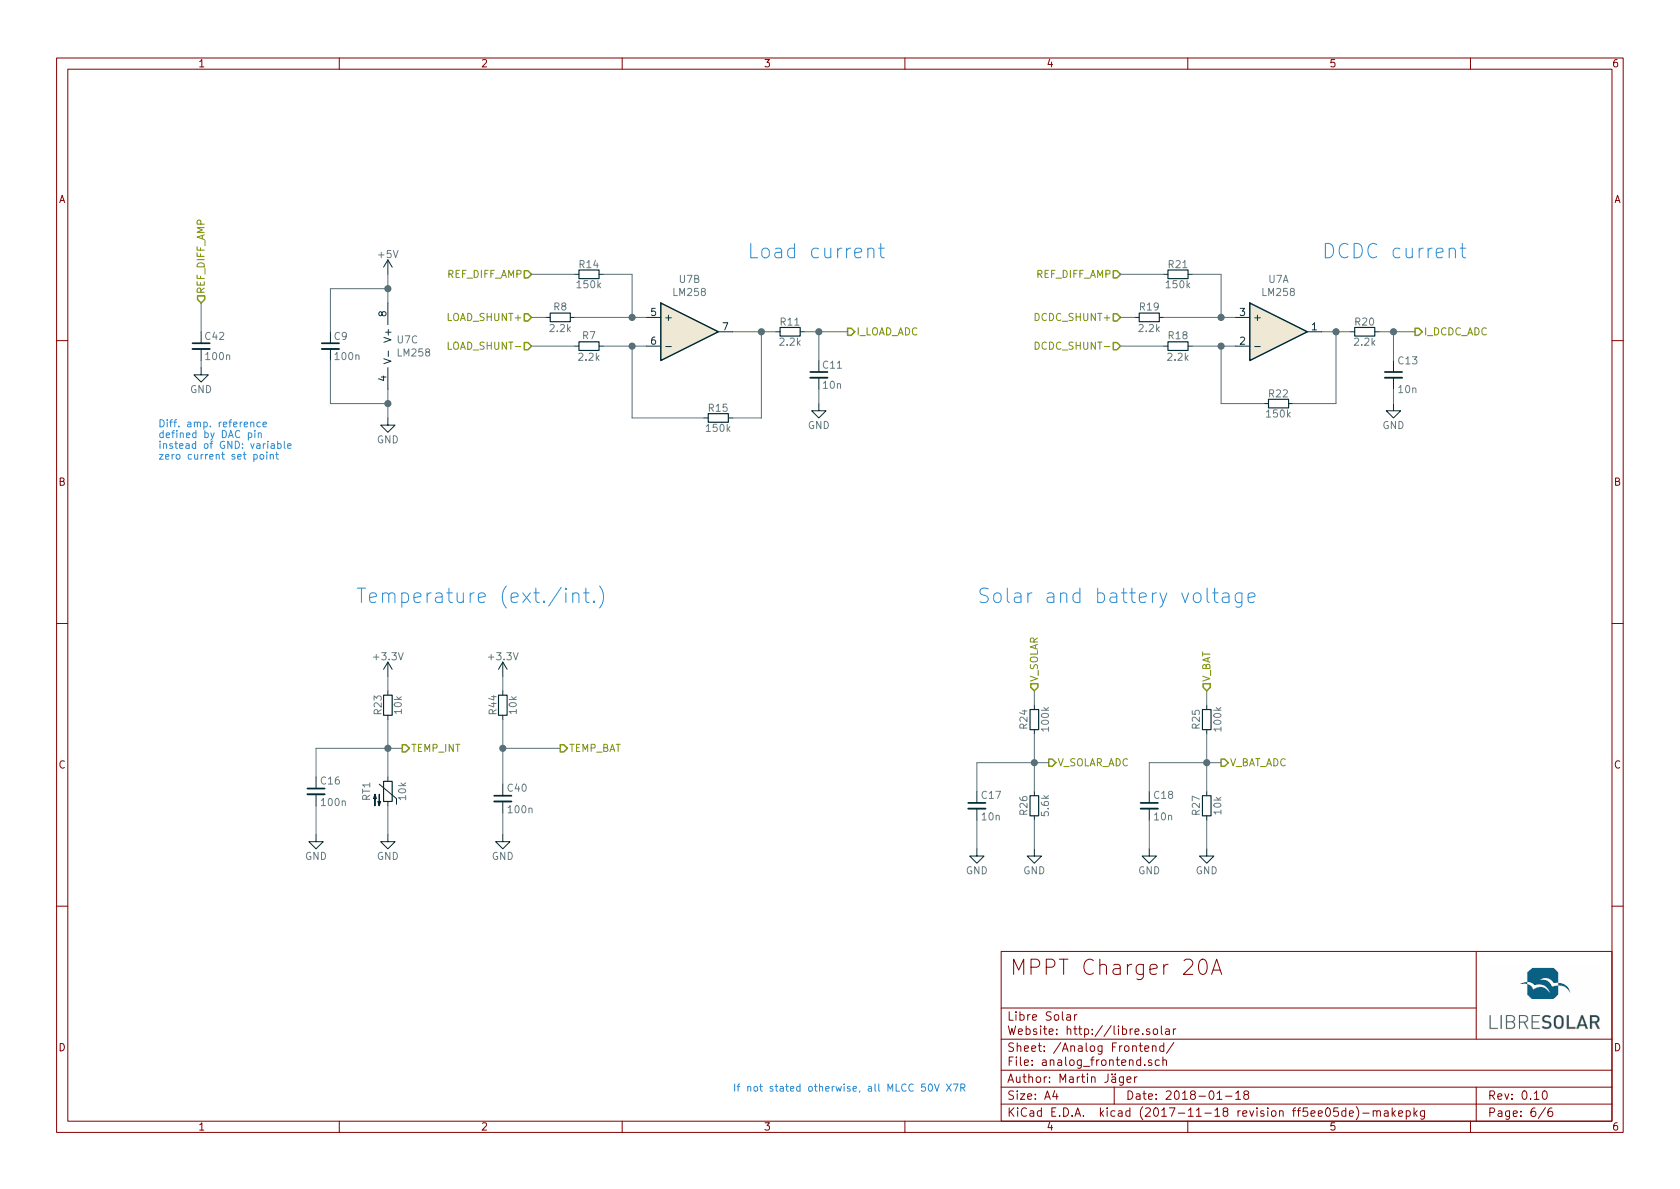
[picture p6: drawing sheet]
EESchema Schematic File Version 4
LIBS:MPPT_charger_20A-cache
EELAYER 26 0
EELAYER END
$Descr A4 11693 8268
encoding utf-8
Sheet 6 6
Title "MPPT Charger 20A"
Date "2018-01-18"
Rev "0.10"
Comp "Libre Solar"
Comment1 "Author: Martin Jäger"
Comment2 "Website: http://libre.solar"
Comment3 ""
Comment4 ""
$EndDescr
$Comp
L power:GND #PWR077
U 1 1
P 2200 5800
F 0 "#PWR077" H 2200 5550 50  0001 C CNN
F 1 "GND" H 2200 5650 50  0000 C CNN
F 2 "" H 2200 5800 50  0000 C CNN
F 3 "" H 2200 5800 50  0000 C CNN
	1    2200 5800
	1    0    0    -1  
$EndComp
$Comp
L power:GND #PWR078
U 1 1
P 6800 5900
F 0 "#PWR078" H 6800 5650 50  0001 C CNN
F 1 "GND" H 6800 5750 50  0000 C CNN
F 2 "" H 6800 5900 50  0000 C CNN
F 3 "" H 6800 5900 50  0000 C CNN
	1    6800 5900
	1    0    0    -1  
$EndComp
$Comp
L power:GND #PWR079
U 1 1
P 7200 5900
F 0 "#PWR079" H 7200 5650 50  0001 C CNN
F 1 "GND" H 7200 5750 50  0000 C CNN
F 2 "" H 7200 5900 50  0000 C CNN
F 3 "" H 7200 5900 50  0000 C CNN
	1    7200 5900
	1    0    0    -1  
$EndComp
$Comp
L power:GND #PWR080
U 1 1
P 8000 5900
F 0 "#PWR080" H 8000 5650 50  0001 C CNN
F 1 "GND" H 8000 5750 50  0000 C CNN
F 2 "" H 8000 5900 50  0000 C CNN
F 3 "" H 8000 5900 50  0000 C CNN
	1    8000 5900
	1    0    0    -1  
$EndComp
$Comp
L power:GND #PWR081
U 1 1
P 8400 5900
F 0 "#PWR081" H 8400 5650 50  0001 C CNN
F 1 "GND" H 8400 5750 50  0000 C CNN
F 2 "" H 8400 5900 50  0000 C CNN
F 3 "" H 8400 5900 50  0000 C CNN
	1    8400 5900
	1    0    0    -1  
$EndComp
$Comp
L device:R_Small R27
U 1 1
P 8400 5600
F 0 "R27" V 8325 5600 50  0000 C CNN
F 1 "10k" V 8475 5600 50  0000 C CNN
F 2 "LibreSolar:R_0603_1608" V 8225 5500 50  0001 C CNN
F 3 "" H 8400 5600 50  0000 C CNN
F 4 "Yageo" H 750 -200 50  0001 C CNN "Manufacturer"
F 5 "RC0603FR-0710KL" H 750 -200 50  0001 C CNN "PartNumber"
	1    8400 5600
	1    0    0    -1  
$EndComp
$Comp
L device:R_Small R25
U 1 1
P 8400 5000
F 0 "R25" V 8325 5000 50  0000 C CNN
F 1 "100k" V 8475 5000 50  0000 C CNN
F 2 "LibreSolar:R_0603_1608" V 8225 4900 50  0001 C CNN
F 3 "" H 8400 5000 50  0000 C CNN
F 4 "Yageo" H 750 -300 50  0001 C CNN "Manufacturer"
F 5 "RC0603FR-07100KL" H 750 -300 50  0001 C CNN "PartNumber"
	1    8400 5000
	1    0    0    -1  
$EndComp
$Comp
L device:R_Small R24
U 1 1
P 7200 5000
F 0 "R24" V 7125 5000 50  0000 C CNN
F 1 "100k" V 7275 5000 50  0000 C CNN
F 2 "LibreSolar:R_0603_1608" V 7025 4900 50  0001 C CNN
F 3 "" H 7200 5000 50  0000 C CNN
F 4 "Yageo" H 750 -300 50  0001 C CNN "Manufacturer"
F 5 "RC0603FR-07100KL" H 750 -300 50  0001 C CNN "PartNumber"
	1    7200 5000
	1    0    0    -1  
$EndComp
$Comp
L device:R_Small R26
U 1 1
P 7200 5600
F 0 "R26" V 7125 5600 50  0000 C CNN
F 1 "5.6k" V 7275 5600 50  0000 C CNN
F 2 "LibreSolar:R_0603_1608" V 7025 5500 50  0001 C CNN
F 3 "" H 7200 5600 50  0000 C CNN
F 4 "Yageo" H 750 -200 50  0001 C CNN "Manufacturer"
F 5 "RC0603FR-075K6L" H 750 -200 50  0001 C CNN "PartNumber"
	1    7200 5600
	1    0    0    -1  
$EndComp
$Comp
L device:C_Small C18
U 1 1
P 8000 5600
F 0 "C18" H 8025 5675 50  0000 L CNN
F 1 "10n" H 8025 5525 50  0000 L CNN
F 2 "LibreSolar:C_0603_1608" H 8000 5400 50  0001 C CNN
F 3 "" H 8025 5675 50  0000 C CNN
F 4 "Murata" H 700 -200 50  0001 C CNN "Manufacturer"
F 5 "GRM188R71H103KA01J" H 700 -200 50  0001 C CNN "PartNumber"
	1    8000 5600
	1    0    0    -1  
$EndComp
$Comp
L device:C_Small C17
U 1 1
P 6800 5600
F 0 "C17" H 6825 5675 50  0000 L CNN
F 1 "10n" H 6825 5525 50  0000 L CNN
F 2 "LibreSolar:C_0603_1608" H 6800 5400 50  0001 C CNN
F 3 "" H 6825 5675 50  0000 C CNN
F 4 "Murata" H 650 -200 50  0001 C CNN "Manufacturer"
F 5 "GRM188R71H103KA01J" H 650 -200 50  0001 C CNN "PartNumber"
	1    6800 5600
	1    0    0    -1  
$EndComp
$Comp
L power:GND #PWR082
U 1 1
P 2700 5800
F 0 "#PWR082" H 2700 5550 50  0001 C CNN
F 1 "GND" H 2700 5650 50  0000 C CNN
F 2 "" H 2700 5800 50  0000 C CNN
F 3 "" H 2700 5800 50  0000 C CNN
	1    2700 5800
	1    0    0    -1  
$EndComp
$Comp
L device:C_Small C16
U 1 1
P 2200 5500
F 0 "C16" H 2225 5575 50  0000 L CNN
F 1 "100n" H 2225 5425 50  0000 L CNN
F 2 "LibreSolar:C_0603_1608" H 2200 5300 50  0001 C CNN
F 3 "" H 2225 5575 50  0000 C CNN
F 4 "Murata" H -6600 -350 50  0001 C CNN "Manufacturer"
F 5 "GRM188R71H104KA93D" H -6600 -350 50  0001 C CNN "PartNumber"
	1    2200 5500
	1    0    0    -1  
$EndComp
$Comp
L power:+3.3V #PWR083
U 1 1
P 2700 4700
F 0 "#PWR083" H 2700 4550 50  0001 C CNN
F 1 "+3.3V" H 2700 4840 50  0000 C CNN
F 2 "" H 2700 4700 50  0000 C CNN
F 3 "" H 2700 4700 50  0000 C CNN
	1    2700 4700
	1    0    0    -1  
$EndComp
$Comp
L device:R_Small R23
U 1 1
P 2700 4900
F 0 "R23" V 2630 4900 50  0000 C CNN
F 1 "10k" V 2770 4900 50  0000 C CNN
F 2 "LibreSolar:R_0603_1608" H 2700 4900 50  0001 C CNN
F 3 "" H 2700 4900 50  0000 C CNN
F 4 "Yageo" H -6600 -300 50  0001 C CNN "Manufacturer"
F 5 "RC0603FR-0710KL" H -6600 -300 50  0001 C CNN "PartNumber"
	1    2700 4900
	1    0    0    -1  
$EndComp
$Comp
L IEC-60617:Thermistor_NTC RT1
U 1 1
P 2700 5500
F 0 "RT1" V 2550 5500 50  0000 C CNN
F 1 "10k" V 2800 5500 50  0000 C CNN
F 2 "LibreSolar:R_0603_1608" H 2700 5550 50  0001 C CNN
F 3 "" H 2700 5550 50  0001 C CNN
F 4 "TDK" H -6600 -350 50  0001 C CNN "Manufacturer"
F 5 "NTCG163JF103FT1S" H -6600 -350 50  0001 C CNN "PartNumber"
	1    2700 5500
	1    0    0    -1  
$EndComp
$Comp
L power:GND #PWR085
U 1 1
P 9700 2800
F 0 "#PWR085" H 9700 2550 50  0001 C CNN
F 1 "GND" H 9700 2650 50  0000 C CNN
F 2 "" H 9700 2800 50  0000 C CNN
F 3 "" H 9700 2800 50  0000 C CNN
	1    9700 2800
	1    0    0    -1  
$EndComp
$Comp
L device:C_Small C13
U 1 1
P 9700 2600
F 0 "C13" H 9725 2700 50  0000 L CNN
F 1 "10n" H 9725 2500 50  0000 L CNN
F 2 "LibreSolar:C_0603_1608" H 9738 2450 50  0001 C CNN
F 3 "" H 9700 2600 50  0001 C CNN
F 4 "Murata" H -650 -1600 50  0001 C CNN "Manufacturer"
F 5 "GRM188R71H103KA01J" H -650 -1600 50  0001 C CNN "PartNumber"
	1    9700 2600
	1    0    0    -1  
$EndComp
$Comp
L device:C_Small C9
U 1 1
P 2300 2400
F 0 "C9" H 2320 2470 50  0000 L CNN
F 1 "100n" H 2320 2330 50  0000 L CNN
F 2 "LibreSolar:C_0603_1608" H 2300 2400 50  0001 C CNN
F 3 "" H 2300 2400 50  0000 C CNN
F 4 "Murata" H -600 -3975 50  0001 C CNN "Manufacturer"
F 5 "GRM188R71H104KA93D" H -600 -3975 50  0001 C CNN "PartNumber"
	1    2300 2400
	1    0    0    -1  
$EndComp
$Comp
L device:C_Small C11
U 1 1
P 5700 2600
F 0 "C11" H 5720 2670 50  0000 L CNN
F 1 "10n" H 5720 2530 50  0000 L CNN
F 2 "LibreSolar:C_0603_1608" H 5700 2600 50  0001 C CNN
F 3 "" H 5700 2600 50  0000 C CNN
F 4 "Murata" H 1950 -4500 50  0001 C CNN "Manufacturer"
F 5 "GRM188R71H103KA01J" H 1950 -4500 50  0001 C CNN "PartNumber"
	1    5700 2600
	1    0    0    -1  
$EndComp
$Comp
L power:GND #PWR087
U 1 1
P 5700 2800
F 0 "#PWR087" H 5700 2550 50  0001 C CNN
F 1 "GND" H 5700 2650 50  0000 C CNN
F 2 "" H 5700 2800 50  0000 C CNN
F 3 "" H 5700 2800 50  0000 C CNN
	1    5700 2800
	1    0    0    -1  
$EndComp
$Comp
L device:R_Small R7
U 1 1
P 4100 2400
F 0 "R7" V 4025 2400 50  0000 C CNN
F 1 "2.2k" V 4175 2400 50  0000 C CNN
F 2 "LibreSolar:R_0603_1608" V 3925 2300 50  0001 C CNN
F 3 "" H 4100 2400 50  0000 C CNN
F 4 "Yageo" H 2650 -3900 50  0001 C CNN "Manufacturer"
F 5 "RC0603FR-072K2L" H 2650 -3900 50  0001 C CNN "PartNumber"
	1    4100 2400
	0    1    1    0   
$EndComp
$Comp
L device:R_Small R8
U 1 1
P 3900 2200
F 0 "R8" V 3825 2200 50  0000 C CNN
F 1 "2.2k" V 3975 2200 50  0000 C CNN
F 2 "LibreSolar:R_0603_1608" V 3725 2100 50  0001 C CNN
F 3 "" H 3900 2200 50  0000 C CNN
F 4 "Yageo" H 1850 -4100 50  0001 C CNN "Manufacturer"
F 5 "RC0603FR-072K2L" H 1850 -4100 50  0001 C CNN "PartNumber"
	1    3900 2200
	0    1    1    0   
$EndComp
$Comp
L device:R_Small R11
U 1 1
P 5500 2300
F 0 "R11" V 5430 2300 50  0000 C CNN
F 1 "2.2k" V 5570 2300 50  0000 C CNN
F 2 "LibreSolar:R_0603_1608" H 5500 2300 50  0001 C CNN
F 3 "" H 5500 2300 50  0000 C CNN
F 4 "Yageo" H 2050 -4450 50  0001 C CNN "Manufacturer"
F 5 "RC0603FR-072K2L" H 2050 -4450 50  0001 C CNN "PartNumber"
	1    5500 2300
	0    -1   1    0   
$EndComp
$Comp
L device:R_Small R15
U 1 1
P 5000 2900
F 0 "R15" V 4930 2900 50  0000 C CNN
F 1 "150k" V 5070 2900 50  0000 C CNN
F 2 "LibreSolar:R_0603_1608" H 5000 2900 50  0001 C CNN
F 3 "" H 5000 2900 50  0000 C CNN
F 4 "Yageo" H 2150 -4475 50  0001 C CNN "Manufacturer"
F 5 "RC0603FR-07150KL" H 2150 -4475 50  0001 C CNN "PartNumber"
	1    5000 2900
	0    -1   1    0   
$EndComp
$Comp
L device:R_Small R14
U 1 1
P 4100 1900
F 0 "R14" V 4030 1900 50  0000 C CNN
F 1 "150k" V 4170 1900 50  0000 C CNN
F 2 "LibreSolar:R_0603_1608" H 4100 1900 50  0001 C CNN
F 3 "" H 4100 1900 50  0000 C CNN
F 4 "Yageo" H 2050 -5275 50  0001 C CNN "Manufacturer"
F 5 "RC0603FR-07150KL" H 2050 -5275 50  0001 C CNN "PartNumber"
	1    4100 1900
	0    -1   1    0   
$EndComp
$Comp
L device:R_Small R19
U 1 1
P 8000 2200
F 0 "R19" V 7925 2200 50  0000 C CNN
F 1 "2.2k" V 8075 2200 50  0000 C CNN
F 2 "LibreSolar:R_0603_1608" H 8000 2200 50  0001 C CNN
F 3 "" H 8000 2200 50  0000 C CNN
F 4 "Yageo" H -800 -1250 50  0001 C CNN "Manufacturer"
F 5 "RC0603FR-072K2L" H -800 -1250 50  0001 C CNN "PartNumber"
	1    8000 2200
	0    1    1    0   
$EndComp
$Comp
L device:R_Small R18
U 1 1
P 8200 2400
F 0 "R18" V 8125 2400 50  0000 C CNN
F 1 "2.2k" V 8275 2400 50  0000 C CNN
F 2 "LibreSolar:R_0603_1608" H 8200 2400 50  0001 C CNN
F 3 "" H 8200 2400 50  0000 C CNN
F 4 "Yageo" H 0   -1050 50  0001 C CNN "Manufacturer"
F 5 "RC0603FR-072K2L" H 0   -1050 50  0001 C CNN "PartNumber"
	1    8200 2400
	0    1    1    0   
$EndComp
$Comp
L device:R_Small R22
U 1 1
P 8900 2800
F 0 "R22" V 8830 2800 50  0000 C CNN
F 1 "150k" V 8970 2800 50  0000 C CNN
F 2 "LibreSolar:R_0603_1608" H 8900 2800 50  0001 C CNN
F 3 "" H 8900 2800 50  0000 C CNN
F 4 "Yageo" H -475 -1550 50  0001 C CNN "Manufacturer"
F 5 "RC0603FR-07150KL" H -475 -1550 50  0001 C CNN "PartNumber"
	1    8900 2800
	0    -1   1    0   
$EndComp
$Comp
L device:R_Small R21
U 1 1
P 8200 1900
F 0 "R21" V 8130 1900 50  0000 C CNN
F 1 "150k" V 8270 1900 50  0000 C CNN
F 2 "LibreSolar:R_0603_1608" H 8200 1900 50  0001 C CNN
F 3 "" H 8200 1900 50  0000 C CNN
F 4 "Yageo" H -600 -2350 50  0001 C CNN "Manufacturer"
F 5 "RC0603FR-07150KL" H -600 -2350 50  0001 C CNN "PartNumber"
	1    8200 1900
	0    1    1    0   
$EndComp
$Comp
L device:R_Small R20
U 1 1
P 9500 2300
F 0 "R20" V 9430 2300 50  0000 C CNN
F 1 "2.2k" V 9570 2300 50  0000 C CNN
F 2 "LibreSolar:R_0603_1608" H 9500 2300 50  0001 C CNN
F 3 "" H 9500 2300 50  0000 C CNN
F 4 "Yageo" H -600 -1550 50  0001 C CNN "Manufacturer"
F 5 "RC0603FR-072K2L" H -600 -1550 50  0001 C CNN "PartNumber"
	1    9500 2300
	0    -1   1    0   
$EndComp
$Comp
L device:C_Small C40
U 1 1
P 3500 5550
F 0 "C40" H 3525 5625 50  0000 L CNN
F 1 "100n" H 3525 5475 50  0000 L CNN
F 2 "LibreSolar:C_0603_1608" H 3500 5350 50  0001 C CNN
F 3 "" H 3525 5625 50  0000 C CNN
F 4 "Murata" H -6550 -300 50  0001 C CNN "Manufacturer"
F 5 "GRM188R71H104KA93D" H -6550 -300 50  0001 C CNN "PartNumber"
	1    3500 5550
	1    0    0    -1  
$EndComp
$Comp
L power:GND #PWR088
U 1 1
P 3500 5800
F 0 "#PWR088" H 3500 5550 50  0001 C CNN
F 1 "GND" H 3500 5650 50  0000 C CNN
F 2 "" H 3500 5800 50  0000 C CNN
F 3 "" H 3500 5800 50  0000 C CNN
	1    3500 5800
	1    0    0    -1  
$EndComp
$Comp
L device:R_Small R44
U 1 1
P 3500 4900
F 0 "R44" V 3430 4900 50  0000 C CNN
F 1 "10k" V 3570 4900 50  0000 C CNN
F 2 "LibreSolar:R_0603_1608" H 3500 4900 50  0001 C CNN
F 3 "" H 3500 4900 50  0000 C CNN
F 4 "Yageo" H -6550 -300 50  0001 C CNN "Manufacturer"
F 5 "RC0603FR-0710KL" H -6550 -300 50  0001 C CNN "PartNumber"
	1    3500 4900
	1    0    0    -1  
$EndComp
$Comp
L power:+3.3V #PWR089
U 1 1
P 3500 4700
F 0 "#PWR089" H 3500 4550 50  0001 C CNN
F 1 "+3.3V" H 3500 4840 50  0000 C CNN
F 2 "" H 3500 4700 50  0000 C CNN
F 3 "" H 3500 4700 50  0000 C CNN
	1    3500 4700
	1    0    0    -1  
$EndComp
Text Notes 5200 1800 0    100  ~ 0
Load current
Text Notes 9200 1800 0    100  ~ 0
DCDC current
Text Notes 6800 4200 0    100  ~ 0
Solar and battery voltage
Text Notes 1100 3200 0    50   ~ 0
Diff. amp. reference\ndefined by DAC pin\ninstead of GND: variable\nzero current set point
Text Notes 5100 7600 0    50   ~ 0
If not stated otherwise, all MLCC 50V X7R
Text HLabel 7300 5300 2    50   Output ~ 0
V_SOLAR_ADC
Text HLabel 8500 5300 2    50   Output ~ 0
V_BAT_ADC
Text HLabel 5900 2300 2    50   Output ~ 0
I_LOAD_ADC
Text HLabel 9850 2300 2    50   Output ~ 0
I_DCDC_ADC
Text HLabel 7800 1900 0    50   Input ~ 0
REF_DIFF_AMP
Text HLabel 3900 5200 2    50   Output ~ 0
TEMP_BAT
Text HLabel 2800 5200 2    50   Output ~ 0
TEMP_INT
Wire Wire Line
	2700 4700 2700 4800
Wire Wire Line
	4000 2400 3700 2400
Wire Wire Line
	3800 2200 3700 2200
Wire Wire Line
	7200 4800 7200 4900
Wire Wire Line
	8400 4800 8400 4900
Wire Wire Line
	6800 5700 6800 5900
Wire Wire Line
	8000 5700 8000 5900
Wire Wire Line
	7200 5700 7200 5900
Wire Wire Line
	8400 5700 8400 5900
Wire Wire Line
	5700 2700 5700 2800
Wire Wire Line
	9700 2700 9700 2800
Wire Wire Line
	2200 5600 2200 5800
Wire Wire Line
	2700 5600 2700 5800
Wire Wire Line
	9600 2300 9850 2300
Wire Wire Line
	9700 2300 9700 2500
Wire Wire Line
	5600 2300 5900 2300
Wire Wire Line
	5700 2300 5700 2500
Wire Wire Line
	9000 2800 9300 2800
Wire Wire Line
	9300 2800 9300 2300
Wire Wire Line
	9200 2300 9400 2300
Wire Wire Line
	8100 2200 8600 2200
Wire Wire Line
	8500 2200 8500 1900
Wire Wire Line
	4000 2200 4500 2200
Wire Wire Line
	4400 2200 4400 1900
Wire Wire Line
	8300 2400 8600 2400
Wire Wire Line
	8500 2400 8500 2800
Wire Wire Line
	8500 2800 8800 2800
Wire Wire Line
	5100 2300 5400 2300
Wire Wire Line
	5100 2900 5300 2900
Wire Wire Line
	5300 2900 5300 2300
Wire Wire Line
	4200 2400 4500 2400
Wire Wire Line
	4900 2900 4400 2900
Wire Wire Line
	4400 2900 4400 2400
Wire Wire Line
	2200 5400 2200 5200
Wire Wire Line
	2200 5200 2800 5200
Wire Wire Line
	2700 5000 2700 5400
Wire Wire Line
	8000 5300 8000 5500
Wire Wire Line
	8000 5300 8500 5300
Wire Wire Line
	8400 5100 8400 5500
Wire Wire Line
	6800 5300 6800 5500
Wire Wire Line
	6800 5300 7300 5300
Wire Wire Line
	7200 5100 7200 5500
Wire Wire Line
	3500 4700 3500 4800
Wire Wire Line
	3500 5000 3500 5450
Wire Wire Line
	3500 5200 3900 5200
Wire Wire Line
	3500 5650 3500 5800
Connection ~ 9700 2300
Connection ~ 5700 2300
Connection ~ 9300 2300
Connection ~ 8500 2200
Connection ~ 4400 2200
Connection ~ 8500 2400
Connection ~ 5300 2300
Connection ~ 4400 2400
Connection ~ 2700 5200
Connection ~ 8400 5300
Connection ~ 7200 5300
Connection ~ 3500 5200
$Comp
L device:C_Small C42
U 1 1
P 1400 2400
F 0 "C42" H 1420 2470 50  0000 L CNN
F 1 "100n" H 1420 2330 50  0000 L CNN
F 2 "LibreSolar:C_0603_1608" H 1400 2400 50  0001 C CNN
F 3 "" H 1400 2400 50  0000 C CNN
F 4 "Murata" H -8950 -1800 50  0001 C CNN "Manufacturer"
F 5 "GRM188R71H104KA93D" H -8950 -1800 50  0001 C CNN "PartNumber"
	1    1400 2400
	1    0    0    -1  
$EndComp
Wire Wire Line
	8500 1900 8300 1900
Wire Wire Line
	1400 2100 1400 2300
$Comp
L power:GND #PWR090
U 1 1
P 1400 2550
F 0 "#PWR090" H 1400 2300 50  0001 C CNN
F 1 "GND" H 1400 2400 50  0000 C CNN
F 2 "" H 1400 2550 50  0000 C CNN
F 3 "" H 1400 2550 50  0000 C CNN
	1    1400 2550
	1    0    0    -1  
$EndComp
Wire Wire Line
	1400 2500 1400 2550
$Comp
L power:GND #PWR091
U 1 1
P 2700 2900
F 0 "#PWR091" H 2700 2650 50  0001 C CNN
F 1 "GND" H 2700 2750 50  0000 C CNN
F 2 "" H 2700 2900 50  0000 C CNN
F 3 "" H 2700 2900 50  0000 C CNN
	1    2700 2900
	1    0    0    -1  
$EndComp
Text Notes 2475 4200 0    100  ~ 0
Temperature (ext./int.)
Text HLabel 7200 4800 1    50   Input ~ 0
V_SOLAR
Text HLabel 8400 4800 1    50   Input ~ 0
V_BAT
Text HLabel 7800 2200 0    50   Input ~ 0
DCDC_SHUNT+
Text HLabel 3700 2200 0    50   Input ~ 0
LOAD_SHUNT+
Text HLabel 3700 2400 0    50   Input ~ 0
LOAD_SHUNT-
$Comp
L power:+5V #PWR092
U 1 1
P 2700 1900
F 0 "#PWR092" H 2700 1750 50  0001 C CNN
F 1 "+5V" H 2700 2040 50  0000 C CNN
F 2 "" H 2700 1900 50  0000 C CNN
F 3 "" H 2700 1900 50  0000 C CNN
	1    2700 1900
	1    0    0    -1  
$EndComp
Text HLabel 7800 2400 0    50   Input ~ 0
DCDC_SHUNT-
Wire Wire Line
	7900 2200 7800 2200
Wire Wire Line
	7800 2400 8100 2400
Wire Wire Line
	4400 1900 4200 1900
Text HLabel 3700 1900 0    50   Input ~ 0
REF_DIFF_AMP
Wire Wire Line
	4000 1900 3700 1900
Wire Wire Line
	8100 1900 7800 1900
Text HLabel 1400 2100 1    50   Input ~ 0
REF_DIFF_AMP
Wire Wire Line
	2300 2300 2300 2000
Wire Wire Line
	2300 2000 2700 2000
Wire Wire Line
	2700 1900 2700 2100
Connection ~ 2700 2000
Wire Wire Line
	2700 2700 2700 2900
Wire Wire Line
	2700 2800 2300 2800
Wire Wire Line
	2300 2800 2300 2500
Connection ~ 2700 2800
$Comp
L device:Opamp_Dual_Generic U7
U 1 1
P 8900 2300
F 0 "U7" H 8900 2667 50  0000 C CNN
F 1 "LM258" H 8900 2576 50  0000 C CNN
F 2 "LibreSolar:SOIC-8_3.9x4.9mm_Pitch1.27mm" H 8900 2300 50  0001 C CNN
F 3 "" H 8900 2300 50  0001 C CNN
F 4 "Texas Instruments" H 8900 2300 60  0001 C CNN "Manufacturer"
F 5 "LM258DR" H 0   0   60  0001 C CNN "PartNumber"
	1    8900 2300
	1    0    0    -1  
$EndComp
$Comp
L device:Opamp_Dual_Generic U7
U 2 1
P 4800 2300
F 0 "U7" H 4800 2667 50  0000 C CNN
F 1 "LM258" H 4800 2576 50  0000 C CNN
F 2 "" H 4800 2300 50  0001 C CNN
F 3 "" H 4800 2300 50  0001 C CNN
F 4 "Texas Instruments" H 4800 2300 60  0001 C CNN "Manufacturer"
F 5 "LM258DR" H 0   0   60  0001 C CNN "PartNumber"
	2    4800 2300
	1    0    0    -1  
$EndComp
$Comp
L device:Opamp_Dual_Generic U7
U 3 1
P 2800 2400
F 0 "U7" H 2758 2446 50  0000 L CNN
F 1 "LM258" H 2758 2355 50  0000 L CNN
F 2 "" H 2800 2400 50  0001 C CNN
F 3 "" H 2800 2400 50  0001 C CNN
F 4 "LM258DR" H 0   0   60  0001 C CNN "PartNumber"
	3    2800 2400
	1    0    0    -1  
$EndComp
$EndSCHEMATC
